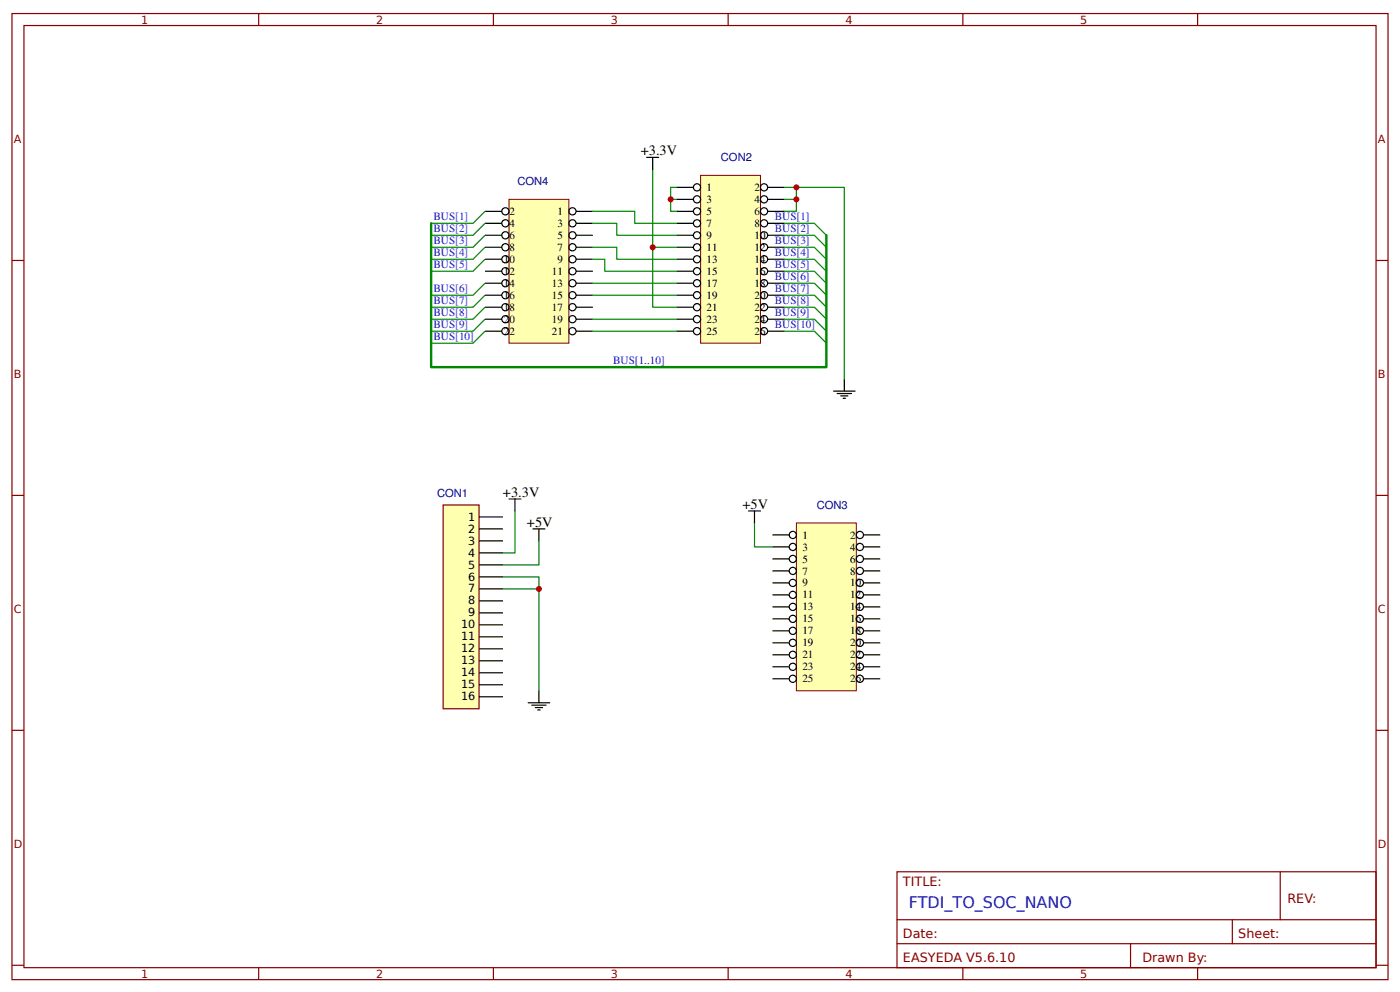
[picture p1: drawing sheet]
<svg xmlns="http://www.w3.org/2000/svg" width="309mm" height="219mm" viewBox="0 0 309 219" stroke-linecap="round" stroke-linejoin="round" font-family="sans-serif">
<g fill="none" stroke="#800" stroke-width=".26">
<path d="M2.6 3h304.1v213.2h-304.1zM5.3 5.6h298.7v208h-298.7zM57.1 3v2.6M109 3v2.6M160.9 3v2.6M212.7 3v2.6M264.6 3v2.6M2.6 57.5h2.7M304 57.5h2.7M2.6 109.4h2.7M304 109.4h2.7M2.6 161.2h2.7"/>
<path d="M304 161.2h2.7M198.2 192.4h105.8v21.2h-105.8zM282.8 192.4v10.6M2.6 213.1h2.7M57.1 213.6v2.6M109 213.6v2.6M160.9 213.6v2.6M198.2 203h105.8M198.2 208.3h105.8M212.7 213.6v2.6M249.8 208.3v5.3M264.6 213.6v2.6"/>
<path d="M272.3 203v5.3M304 213.1h2.7"/>
</g>
<path d="M154.8 38.7h13.2v37.1h-13.2z" fill="#ffffb0" stroke="#800000" stroke-width=".22"/>
<g fill="none" stroke="#000" stroke-width=".26">
<path d="M149.5 41.4h3.7M149.5 44h3.7M149.5 46.6h3.7M149.5 49.3h3.7M149.5 51.9h3.7M149.5 54.6h3.7M149.5 57.2h3.7M149.5 59.9h3.7M169.6 41.4h3.7M169.6 44h3.7M169.6 46.6h3.7M169.6 49.3h3.7"/>
<path d="M169.6 51.9h3.7M169.6 54.6h3.7M169.6 57.2h3.7M169.6 59.9h3.7M149.5 62.5h3.7M149.5 65.2h3.7M149.5 67.8h3.7M149.5 70.5h3.7M149.5 73.1h3.7M169.6 62.5h3.7M169.6 65.2h3.7M169.6 67.8h3.7"/>
<path d="M169.6 70.5h3.7M169.6 73.1h3.7"/>
<circle cx="154" cy="46.6" r=".79"/>
<circle cx="154" cy="54.6" r=".79"/>
<circle cx="154" cy="49.3" r=".79"/>
<circle cx="154" cy="57.2" r=".79"/>
<circle cx="154" cy="51.9" r=".79"/>
<circle cx="154" cy="59.9" r=".79"/>
<circle cx="154" cy="41.4" r=".79"/>
<circle cx="154" cy="44" r=".79"/>
<circle cx="168.8" cy="49.3" r=".79"/>
<circle cx="168.8" cy="51.9" r=".79"/>
<circle cx="168.8" cy="46.6" r=".79"/>
<circle cx="168.8" cy="54.6" r=".79"/>
<circle cx="168.8" cy="57.2" r=".79"/>
<circle cx="168.8" cy="59.9" r=".79"/>
<circle cx="168.8" cy="41.4" r=".79"/>
<circle cx="168.8" cy="44" r=".79"/>
<circle cx="154" cy="67.8" r=".79"/>
<circle cx="154" cy="65.2" r=".79"/>
<circle cx="154" cy="70.5" r=".79"/>
<circle cx="154" cy="62.5" r=".79"/>
<circle cx="154" cy="73.1" r=".79"/>
<circle cx="168.8" cy="62.5" r=".79"/>
<circle cx="168.8" cy="65.2" r=".79"/>
<circle cx="168.8" cy="73.1" r=".79"/>
<circle cx="168.8" cy="67.8" r=".79"/>
<circle cx="168.8" cy="70.5" r=".79"/>
</g>
<path d="M175.9 115.4h13.3v37.1h-13.3z" fill="#ffffb0" stroke="#800000" stroke-width=".22"/>
<g fill="none" stroke="#000" stroke-width=".26">
<path d="M170.7 118.1h3.7M190.8 118.1h3.7M170.7 120.7h3.7M170.7 123.4h3.7M170.7 126h3.7M170.7 128.7h3.7M170.7 131.3h3.7M170.7 134h3.7M170.7 136.6h3.7M170.7 139.3h3.7M190.8 120.7h3.7M190.8 123.4h3.7"/>
<path d="M190.8 126h3.7M190.8 128.7h3.7M190.8 131.3h3.7M190.8 134h3.7M190.8 136.6h3.7M190.8 139.3h3.7M170.7 141.9h3.7M170.7 144.5h3.7M170.7 147.2h3.7M170.7 149.8h3.7M190.8 141.9h3.7M190.8 144.5h3.7"/>
<path d="M190.8 147.2h3.7M190.8 149.8h3.7"/>
<circle cx="175.2" cy="118.1" r=".79"/>
<circle cx="190" cy="118.1" r=".79"/>
<circle cx="175.2" cy="128.7" r=".79"/>
<circle cx="175.2" cy="134" r=".79"/>
<circle cx="175.2" cy="131.3" r=".79"/>
<circle cx="175.2" cy="139.3" r=".79"/>
<circle cx="175.2" cy="136.6" r=".79"/>
<circle cx="175.2" cy="126" r=".79"/>
<circle cx="175.2" cy="123.4" r=".79"/>
<circle cx="175.2" cy="120.7" r=".79"/>
<circle cx="190" cy="134" r=".79"/>
<circle cx="190" cy="139.3" r=".79"/>
<circle cx="190" cy="126" r=".79"/>
<circle cx="190" cy="120.7" r=".79"/>
<circle cx="190" cy="123.4" r=".79"/>
<circle cx="190" cy="131.3" r=".79"/>
<circle cx="190" cy="128.7" r=".79"/>
<circle cx="190" cy="136.6" r=".79"/>
<circle cx="175.2" cy="147.2" r=".79"/>
<circle cx="175.2" cy="144.5" r=".79"/>
<circle cx="175.2" cy="141.9" r=".79"/>
<circle cx="175.2" cy="149.8" r=".79"/>
<circle cx="190" cy="141.9" r=".79"/>
<circle cx="190" cy="149.8" r=".79"/>
<circle cx="190" cy="147.2" r=".79"/>
<circle cx="190" cy="144.5" r=".79"/>
</g>
<path d="M112.4 44h13.3v31.8h-13.3z" fill="#ffffb0" stroke="#800000" stroke-width=".22"/>
<g fill="none" stroke="#000" stroke-width=".26">
<path d="M107.2 46.6h3.7M107.2 49.3h3.7M107.2 51.9h3.7M107.2 54.6h3.7M107.2 57.2h3.7M107.2 59.9h3.7M127.3 46.6h3.7M127.3 49.3h3.7M127.3 51.9h3.7M127.3 54.6h3.7M127.3 57.2h3.7M127.3 59.9h3.7"/>
<path d="M107.2 62.5h3.7M107.2 65.2h3.7M107.2 67.8h3.7M107.2 70.5h3.7M107.2 73.1h3.7M127.3 62.5h3.7M127.3 65.2h3.7M127.3 67.8h3.7M127.3 70.5h3.7M127.3 73.1h3.7"/>
<circle cx="111.7" cy="49.3" r=".79"/>
<circle cx="111.7" cy="51.9" r=".79"/>
<circle cx="111.7" cy="57.2" r=".79"/>
<circle cx="111.7" cy="59.9" r=".79"/>
<circle cx="111.7" cy="46.6" r=".79"/>
<circle cx="111.7" cy="54.6" r=".79"/>
<circle cx="126.5" cy="59.9" r=".79"/>
<circle cx="126.5" cy="46.6" r=".79"/>
<circle cx="126.5" cy="54.6" r=".79"/>
<circle cx="126.5" cy="51.9" r=".79"/>
<circle cx="126.5" cy="49.3" r=".79"/>
<circle cx="126.5" cy="57.2" r=".79"/>
<circle cx="111.7" cy="70.5" r=".79"/>
<circle cx="111.7" cy="65.2" r=".79"/>
<circle cx="111.7" cy="73.1" r=".79"/>
<circle cx="111.7" cy="62.5" r=".79"/>
<circle cx="111.7" cy="67.8" r=".79"/>
<circle cx="126.5" cy="70.5" r=".79"/>
<circle cx="126.5" cy="73.1" r=".79"/>
<circle cx="126.5" cy="62.5" r=".79"/>
<circle cx="126.5" cy="65.2" r=".79"/>
<circle cx="126.5" cy="67.8" r=".79"/>
</g>
<path d="M97.9 111.5h7.9v44.9h-7.9z" fill="#ffffb0" stroke="#800000" stroke-width=".26"/>
<g fill="none" stroke="#000" stroke-width=".26">
<path d="M142.9 34.7h2.6M144.2 34.7v2.7M184.1 86.3h4.8M184.9 86.9h3.2M185.7 87.4h1.6M186.3 87.9h.5M186.5 83.7v2.6M105.8 114.1h5.3M105.8 116.8h5.3M105.8 119.4h5.3M112.4 110.1h2.7M113.8 110.1v2.7"/>
<path d="M117.7 116.8h2.7M119.1 116.8v2.6M165.4 112.8h2.6M166.7 112.8v2.6M105.8 122.1h5.3M105.8 124.7h5.3M105.8 127.3h5.3M105.8 130h5.3M105.8 132.6h5.3M105.8 135.3h5.3M105.8 137.9h5.3M105.8 140.6h5.3"/>
<path d="M105.8 143.2h5.3M105.8 145.9h5.3M105.8 148.5h5.3M105.8 151.2h5.3M105.8 153.8h5.3M116.7 155.1h4.7M117.5 155.7h3.1M118.3 156.2h1.6M118.8 156.7h.5M119.1 152.5v2.6"/>
</g>
<g fill="none" stroke="#080" stroke-width=".26">
<path d="M144.2 37.4v30.4h5.3M95.2 54.6h9.3M95.2 49.3h9.3M95.2 51.9h9.3M95.2 57.2h9.3M95.2 59.9h9.3M131 57.2h2.6v2.7h15.9M131 54.6h5.3v2.6h13.2M131 49.3h5.3v2.6h13.2M131 46.6h9.2v2.7h9.3M144.2 54.6h5.3M148.2 44h1.3"/>
<path d="M149.5 41.4h-1.3v5.2h1.3M173.3 41.4h2.6v5.2h-2.6M173.3 44h2.6M173.3 54.6h6.6M173.3 49.3h6.6M173.3 51.9h6.6M173.3 57.2h6.6M173.3 59.9h6.6M175.9 41.4h10.6v42.3M95.2 73.1h9.3M95.2 70.5h9.3M95.2 65.2h9.3"/>
<path d="M95.2 67.8h9.3M95.2 75.8h9.3M131 73.1h18.5M131 70.5h18.5M131 65.2h18.5M131 62.5h18.5M173.3 73.1h6.6M173.3 70.5h6.6M173.3 65.2h6.6M173.3 62.5h6.6M173.3 67.8h6.6M113.8 112.8v9.3h-2.7"/>
<path d="M119.1 119.4v5.3h-8M166.7 115.4v5.3h4M111.1 127.3h8v25.2M111.1 130h8"/>
</g>
<path d="M95.2 49.3v31.7h87.4v-29.1" fill="none" stroke="#080" stroke-width=".53"/>
<g fill="#000" stroke="#080" stroke-width=".26">
<path d="M104.5 49.3l2.7-2.7zM104.5 51.9l2.7-2.6zM104.5 54.6l2.7-2.7zM104.5 57.2l2.7-2.6zM104.5 59.9l2.7-2.7zM179.9 59.9l2.7 2.6zM179.9 57.2l2.7 2.7zM179.9 54.6l2.7 2.6zM179.9 51.9l2.7 2.7zM179.9 49.3l2.7 2.6zM104.5 65.2l2.7-2.7zM104.5 67.8l2.7-2.6z"/>
<path d="M104.5 70.5l2.7-2.7zM104.5 73.1l2.7-2.6zM104.5 75.8l2.7-2.7zM179.9 73.1l2.7 2.7zM179.9 70.5l2.7 2.6zM179.9 67.8l2.7 2.7zM179.9 65.2l2.7 2.6zM179.9 62.5l2.7 2.7z"/>
</g>
<g fill="#c00">
<circle cx="144.2" cy="54.6" r=".66"/>
<circle cx="175.9" cy="44" r=".66"/>
<circle cx="175.9" cy="41.4" r=".66"/>
<circle cx="148.2" cy="44" r=".66"/>
<circle cx="119.1" cy="130" r=".66"/>
</g>
<text font-size="3.5" fill="#00f" x="200.8" y="200.4">FTDI_TO_SOC_NANO</text>
<g font-size="3.2">
<text x="141.6" y="34.2">+3.3V</text>
<text x="111.1" y="109.6">+3.3V</text>
<text x="164" y="112.3">+5V</text>
<text x="116.4" y="116.2">+5V</text>
</g>
<g font-size="2.8" fill="#800">
<text x="199.5" y="195.6">TITLE:</text>
<text x="284.4" y="199.3">REV:</text>
<text x="199.5" y="207">Date:</text>
<text x="273.6" y="207">Sheet:</text>
<text x="199.5" y="212.3">EASYEDA V5.6.10</text>
<text x="252.4" y="212.3">Drawn By:</text>
</g>
<g font-size="2.5" fill="#800">
<text x="31.2" y="5.2">1</text>
<text x="83.1" y="5.2">2</text>
<text x="134.9" y="5.2">3</text>
<text x="186.8" y="5.2">4</text>
<text x="238.7" y="5.2">5</text>
<text x="3" y="31.6">A</text>
<text x="304.4" y="31.6">A</text>
<text x="3" y="83.4">B</text>
<text x="304.4" y="83.4">B</text>
<text x="3" y="135.3">C</text>
<text x="304.4" y="135.3">C</text>
<text x="3" y="187.1">D</text>
<text x="304.4" y="187.1">D</text>
<text x="31.2" y="215.8">1</text>
<text x="83.1" y="215.8">2</text>
<text x="134.9" y="215.8">3</text>
<text x="186.8" y="215.8">4</text>
<text x="238.7" y="215.8">5</text>
</g>
<g font-size="2.5" fill="#000080">
<text x="159.3" y="35.5">CON2</text>
<text x="114.3" y="40.8">CON4</text>
<text x="96.6" y="109.8">CON1</text>
<text x="180.4" y="112.3">CON3</text>
</g>
<g font-size="2.5" fill="#00f">
<text x="95.8" y="48.6">BUS[1]</text>
<text x="95.8" y="51.3">BUS[2]</text>
<text x="95.8" y="53.9">BUS[3]</text>
<text x="171.2" y="48.6">BUS[1]</text>
<text x="171.2" y="51.3">BUS[2]</text>
<text x="171.2" y="53.9">BUS[3]</text>
<text x="95.8" y="56.6">BUS[4]</text>
<text x="95.8" y="59.2">BUS[5]</text>
<text x="171.2" y="56.6">BUS[4]</text>
<text x="171.2" y="59.2">BUS[5]</text>
<text x="95.8" y="64.5">BUS[6]</text>
<text x="171.2" y="61.9">BUS[6]</text>
<text x="171.2" y="64.5">BUS[7]</text>
<text x="95.8" y="67.2">BUS[7]</text>
<text x="95.8" y="69.8">BUS[8]</text>
<text x="171.2" y="67.2">BUS[8]</text>
<text x="171.2" y="69.8">BUS[9]</text>
<text x="95.8" y="72.4">BUS[9]</text>
<text x="95.8" y="75.1">BUS[10]</text>
<text x="171.2" y="72.4">BUS[10]</text>
<text x="135.5" y="80.4">BUS[1..10]</text>
</g>
<g font-size="2.5">
<text x="103.5" y="114.9">1</text>
<text x="103.5" y="117.6">2</text>
<text x="103.5" y="120.2">3</text>
<text x="103.5" y="122.8">4</text>
<text x="103.5" y="125.5">5</text>
<text x="103.5" y="128.1">6</text>
<text x="103.5" y="130.8">7</text>
<text x="103.5" y="133.4">8</text>
<text x="103.5" y="136.1">9</text>
<text x="101.9" y="138.7">10</text>
<text x="101.9" y="141.4">11</text>
<text x="101.9" y="144">12</text>
<text x="101.9" y="146.7">13</text>
<text x="101.9" y="149.3">14</text>
<text x="101.9" y="152">15</text>
<text x="101.9" y="154.6">16</text>
</g>
<g font-size="2.4">
<text x="112.6" y="47.4">2</text>
<text x="123.1" y="47.4">1</text>
<text x="156.1" y="42.1">1</text>
<text x="156.1" y="44.8">3</text>
<text x="156.1" y="47.4">5</text>
<text x="166.7" y="42.1">2</text>
<text x="166.7" y="44.8">4</text>
<text x="166.7" y="47.4">6</text>
<text x="112.6" y="50.1">4</text>
<text x="112.6" y="52.7">6</text>
<text x="123.1" y="50.1">3</text>
<text x="123.1" y="52.7">5</text>
<text x="156.1" y="50.1">7</text>
<text x="156.1" y="52.7">9</text>
<text x="166.7" y="50.1">8</text>
<text x="166.7" y="52.7">10</text>
<text x="111.3" y="58">10</text>
<text x="112.6" y="55.4">8</text>
<text x="123.1" y="55.4">7</text>
<text x="123.1" y="58">9</text>
<text x="156.1" y="55.4">11</text>
<text x="156.1" y="58">13</text>
<text x="166.7" y="55.4">12</text>
<text x="166.7" y="58">14</text>
<text x="111.3" y="60.7">12</text>
<text x="111.3" y="63.3">14</text>
<text x="111.3" y="66">16</text>
<text x="121.9" y="60.7">11</text>
<text x="121.9" y="63.3">13</text>
<text x="121.9" y="66">15</text>
<text x="156.1" y="60.7">15</text>
<text x="156.1" y="63.3">17</text>
<text x="156.1" y="66">19</text>
<text x="166.7" y="60.7">16</text>
<text x="166.7" y="63.3">18</text>
<text x="166.7" y="66">20</text>
<text x="111.3" y="68.6">18</text>
<text x="111.3" y="71.3">20</text>
<text x="121.9" y="68.6">17</text>
<text x="121.9" y="71.3">19</text>
<text x="156.1" y="68.6">21</text>
<text x="156.1" y="71.3">23</text>
<text x="166.7" y="68.6">22</text>
<text x="166.7" y="71.3">24</text>
<text x="111.3" y="73.9">22</text>
<text x="121.9" y="73.9">21</text>
<text x="156.1" y="73.9">25</text>
<text x="166.7" y="73.9">26</text>
<text x="177.3" y="118.9">1</text>
<text x="187.9" y="118.9">2</text>
<text x="177.3" y="121.5">3</text>
<text x="177.3" y="124.2">5</text>
<text x="187.9" y="121.5">4</text>
<text x="187.9" y="124.2">6</text>
<text x="177.3" y="126.8">7</text>
<text x="177.3" y="129.5">9</text>
<text x="187.9" y="126.8">8</text>
<text x="187.9" y="129.5">10</text>
<text x="177.3" y="132.1">11</text>
<text x="177.3" y="134.8">13</text>
<text x="177.3" y="137.4">15</text>
<text x="187.9" y="132.1">12</text>
<text x="187.9" y="134.8">14</text>
<text x="187.9" y="137.4">16</text>
<text x="177.3" y="140">17</text>
<text x="177.3" y="142.7">19</text>
<text x="187.9" y="140">18</text>
<text x="187.9" y="142.7">20</text>
<text x="177.3" y="145.3">21</text>
<text x="177.3" y="148">23</text>
<text x="187.9" y="145.3">22</text>
<text x="187.9" y="148">24</text>
<text x="177.3" y="150.6">25</text>
<text x="187.9" y="150.6">26</text>
</g>
</svg>
